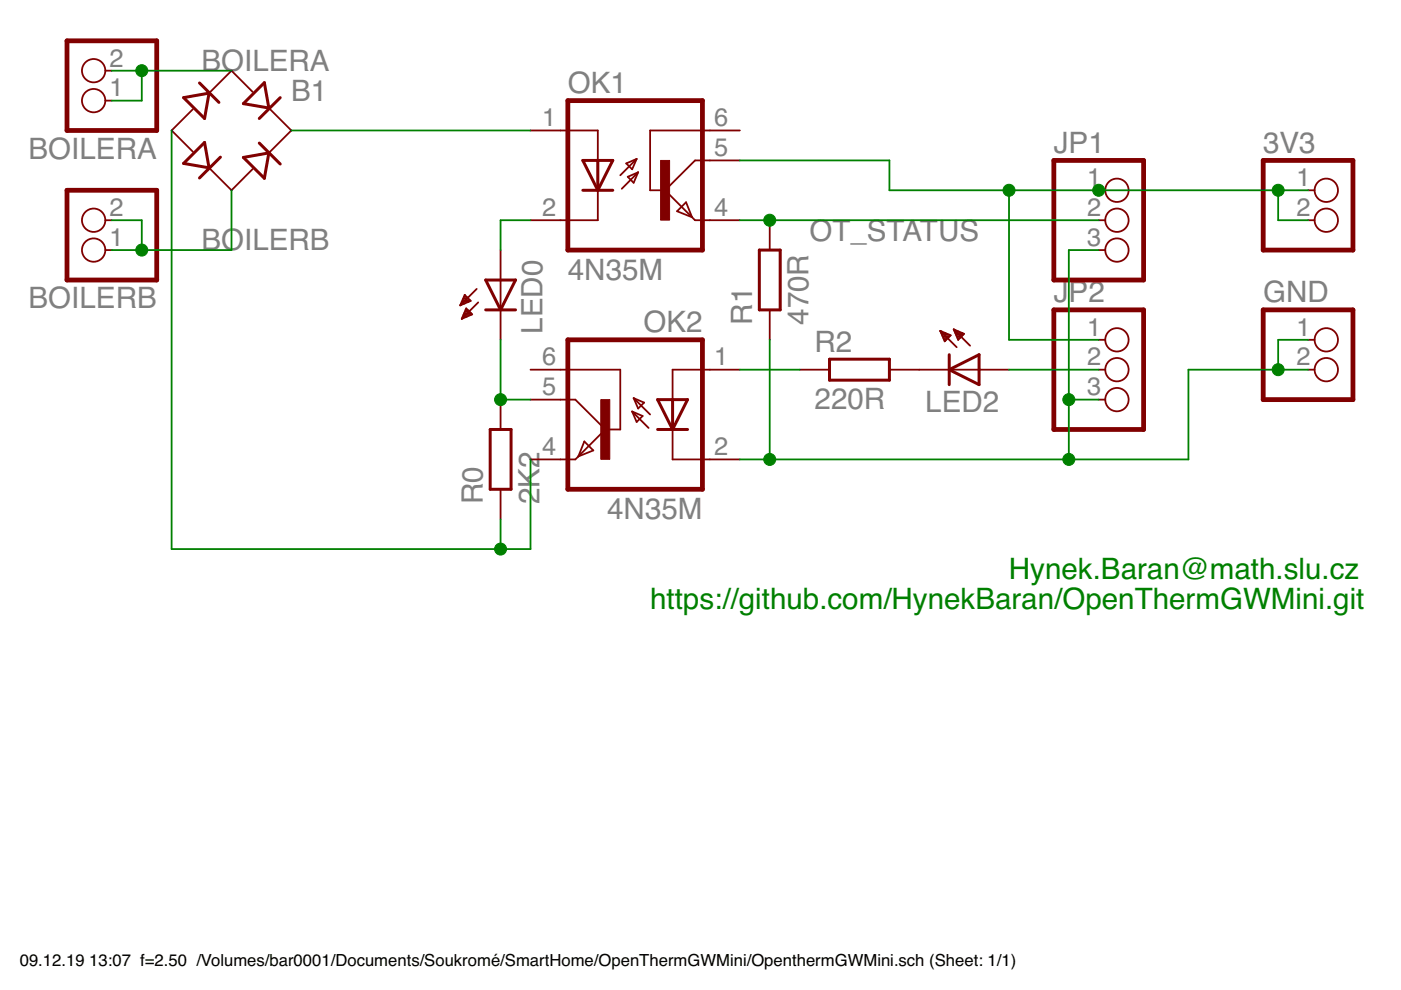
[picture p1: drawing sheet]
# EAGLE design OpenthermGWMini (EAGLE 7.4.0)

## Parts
3V3  PINHD-1X2  [1X02]
B1  RB1A  [RB1A]
BOILERA  PINHD-1X2  [1X02]
BOILERB  PINHD-1X2  [1X02]
GND  PINHD-1X2  [1X02]
JP1  PINHD-1X3  [1X03]
JP2  PINHD-1X3  [1X03]
LED0  LED3MM  [LED3MM]
LED2  LED3MM  [LED3MM]
OK1  4N35M  [DIL06]
OK2  4N35M  [DIL06]
R0  2K2  R-EU_0204/5  [0204/5]
R1  470R  R-EU_0204/5  [0204/5]
R2  220R  R-EU_0204/5  [0204/5]

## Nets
3V3 [VCC]: 3V3.1 3V3.2 JP1.1 JP2.1 OK1.5(COL)
BOILERA [BOILER]: B1.AC1 BOILERA.1 BOILERA.2
BOILERB [BOILER]: B1.AC2 BOILERB.1 BOILERB.2
GND [VCC]: GND.1 GND.2 JP1.3 JP2.3 OK2.2(C) R1.1
N$2 [BOILER]: LED0.K(C) OK2.5(COL) R0.2
N$3: LED0.A OK1.2(C)
N$4: OK2.1(A) R2.1
N$5: LED2.K(C) R2.2
OT+ [BOILER]: B1.+ OK1.1(A)
OT_GND [BOILER]: B1.- OK2.4(EMI) R0.1
OT_PWM: JP2.2 LED2.A
OT_STATUS: JP1.2 OK1.4(EMI) R1.2
Unconnected: OK1.6(BAS) OK2.6(BAS)

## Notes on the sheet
- Hynek.Baran@math.slu.cz
- https://github.com/HynekBaran/OpenThermGWMini.git
